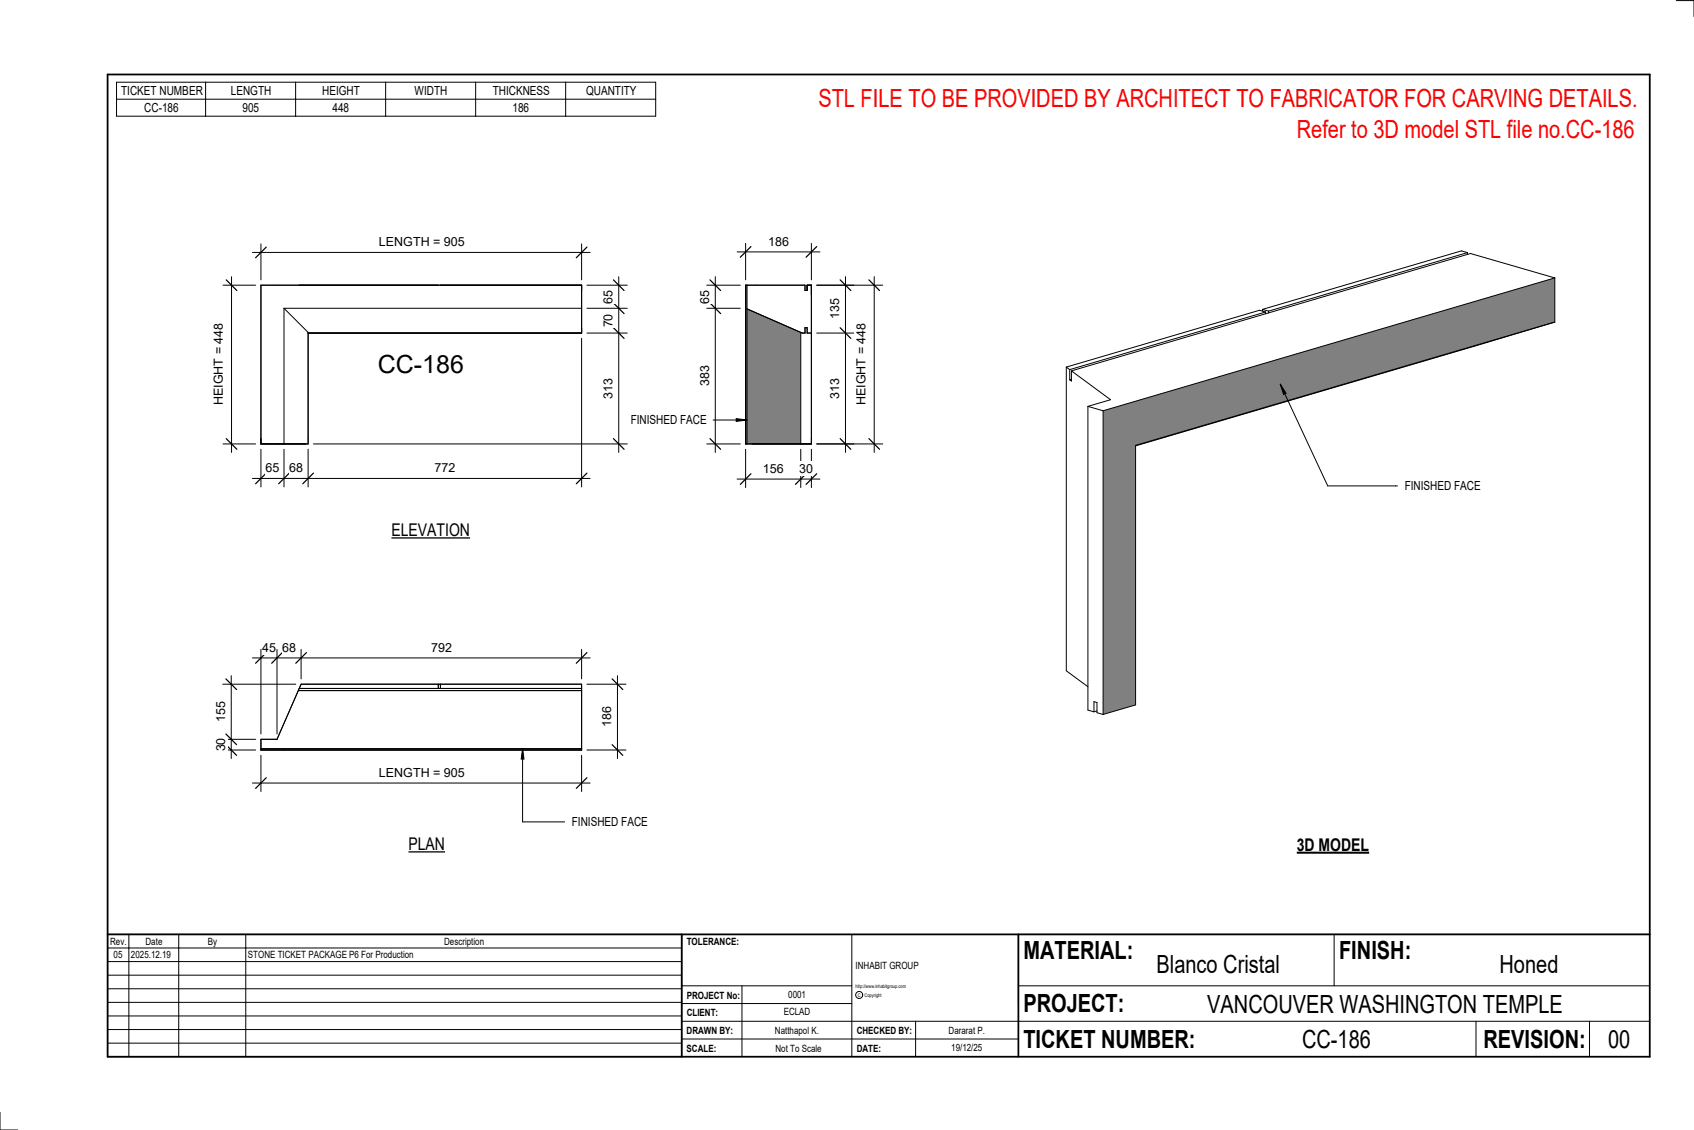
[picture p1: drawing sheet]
<svg xmlns="http://www.w3.org/2000/svg" width="914mm" height="610mm" viewBox="0 0 914 610" stroke-linecap="round" stroke-linejoin="round" font-family="sans-serif">
<g fill="#808080">
<path d="M613 240l226-66z"/>
<path d="M595 222l244-72v24l-226 66v140l-18 5z"/>
</g>
<g fill="none" stroke="#000" stroke-width=".54">
<path d="M792 136l-3-1-107 32M792 136v1M792 136l-107 32M839 150l-45-13-216 63M839 150v24M839 150l-244 72M682 167l3 1M682 167v1M683 168l-106 31M683 168l-3-1-104 31M683 168v1M685 168v1"/>
<path d="M839 174l-226 67M839 174l-226 66v140l-18 5M576 198l1 1M576 198v164l11 8M577 199v6M578 200l21 16-12 3M578 200v6l-1-1M578 205h-1M587 219l8 3M587 219v164l4 1M595 222v163M591 384v-5h1v5l3 1"/>
<path d="M592 384h-1"/>
</g>
<path d="M403 167l29 12v60h-29z" fill="#808080"/>
<path d="M402 154h1v85h-1z" fill="#7c7c7c"/>
<path d="M402 154h33v3h1v-3h2v85h-36zM403 154v85M153 166l13 13v60h-25v-85h173v26h-148M153 166v73M153 166h161M403 167l30 13h2v-3h1v3h2M432 179v60" fill="none" stroke="#000" stroke-width=".54"/>
<path d="M141 404h173v1h-173z" fill="#7c7c7c"/>
<path d="M398 136h45M402 131v20M438 131v20M161 373h153M162 371h152M163 369h151v36h-173v-6h9zM237 369v2M238 369v2M141 404h173" fill="none" stroke="#000" stroke-width=".54"/>
<path d="M405 133l-5 6M441 133l-6 6" fill="none" stroke="#000" stroke-width=".67"/>
<path d="M415 126h11v8h-11z" fill="#fff"/>
<path d="M382 154h18M386 149v95M382 166h18M382 239h18" fill="none" stroke="#000" stroke-width=".54"/>
<path d="M383 151l6 6M383 163l6 6M383 237l6 5" fill="none" stroke="#000" stroke-width=".67"/>
<g fill="#fff">
<path d="M377 197h7v11h-7z"/>
<path d="M377 156h7v8h-7z"/>
</g>
<path d="M441 154h20M456 149v95M441 180h20M441 239h20" fill="none" stroke="#000" stroke-width=".54"/>
<path d="M454 151l5 6M454 177l5 6M454 237l5 5" fill="none" stroke="#000" stroke-width=".67"/>
<g fill="#fff">
<path d="M447 204h8v11h-8z"/>
<path d="M447 161h8v11h-8z"/>
</g>
<path d="M441 154h35M472 149v95M441 239h35" fill="none" stroke="#000" stroke-width=".54"/>
<path d="M469 151l6 6M469 237l6 5" fill="none" stroke="#000" stroke-width=".67"/>
<path d="M461 175h8v44h-8z" fill="#fff"/>
<path d="M398 258h45M402 242v21M432 242v21M438 242v21" fill="none" stroke="#000" stroke-width=".54"/>
<path d="M405 256l-5 5M435 256l-6 5M441 256l-6 5" fill="none" stroke="#000" stroke-width=".67"/>
<g fill="#fff">
<path d="M412 249h11v8h-11z"/>
<path d="M431 249h8v8h-8z"/>
</g>
<path d="M314 183v80M136 258h183M141 242v21M153 242v21M166 242v21" fill="none" stroke="#000" stroke-width=".54"/>
<path d="M144 255l-6 6M156 255l-6 6M169 255l-6 6M317 255l-6 6" fill="none" stroke="#000" stroke-width=".67"/>
<g fill="#fff">
<path d="M143 249h8v7h-8z"/>
<path d="M156 249h7v7h-7z"/>
<path d="M235 249h11v7h-11z"/>
</g>
<path d="M136 136h183M141 132v19M314 132v19" fill="none" stroke="#000" stroke-width=".54"/>
<path d="M144 133l-6 6M317 133l-6 6" fill="none" stroke="#000" stroke-width=".67"/>
<path d="M205 127h45v7h-45z" fill="#fff"/>
<path d="M317 154h22M334 149v95M317 180h22M317 166h22M169 239h170" fill="none" stroke="#000" stroke-width=".54"/>
<path d="M331 151l6 6M331 177l6 6M331 163l6 6M331 237l6 5" fill="none" stroke="#000" stroke-width=".67"/>
<g fill="#fff">
<path d="M325 156h7v8h-7z"/>
<path d="M325 169h7v8h-7z"/>
<path d="M325 204h7v11h-7z"/>
</g>
<path d="M120 154h18M125 149v95M120 239h18" fill="none" stroke="#000" stroke-width=".54"/>
<path d="M122 151l6 6M122 237l6 5" fill="none" stroke="#000" stroke-width=".67"/>
<g fill="#fff">
<path d="M114 175h8v44h-8z"/>
<path d="M204 189h47v15h-47z"/>
</g>
<path d="M317 369h21M333 365v44M317 405h21" fill="none" stroke="#000" stroke-width=".54"/>
<path d="M330 366l6 6M330 402l6 5" fill="none" stroke="#000" stroke-width=".67"/>
<path d="M324 381h7v11h-7z" fill="#fff"/>
<path d="M136 355h183M141 350v46M150 350v46M163 350v16M314 350v16" fill="none" stroke="#000" stroke-width=".54"/>
<path d="M144 352l-6 6M152 352l-5 6M165 352l-5 6M317 352l-6 6" fill="none" stroke="#000" stroke-width=".67"/>
<g fill="#fff">
<path d="M233 346h11v7h-11z"/>
<path d="M152 346h8v7h-8z"/>
<path d="M142 346h7v7h-7z"/>
</g>
<path d="M141 407v20M314 407v20M136 422h183" fill="none" stroke="#000" stroke-width=".54"/>
<path d="M144 420l-6 5M317 420l-6 5" fill="none" stroke="#000" stroke-width=".67"/>
<path d="M205 413h45v8h-45z" fill="#fff"/>
<path d="M120 369h40M125 365v44M120 399h18M120 405h18" fill="none" stroke="#000" stroke-width=".54"/>
<path d="M122 366l6 6M122 396l6 6M122 402l6 5" fill="none" stroke="#000" stroke-width=".67"/>
<g fill="#fff">
<path d="M115 378h8v11h-8z"/>
<path d="M115 398h8v7h-8z"/>
</g>
<g fill="none" stroke="#000" stroke-width=".54">
<path d="M905 0h9v9M460 504v66M720 504v28M891 504h-341v37M368 532h92M401 532v38M550 532h341M368 551h523M368 541h92M494 551v19M797 551v19M858 551v19"/>
<path d="M368 561h182M0 600v10h10"/>
<circle cx="464" cy="537" r="1.9"/>
</g>
<path d="M58 40h833v530h-833zM58 504h833M368 504v66M550 504v66" fill="none" stroke="#000" stroke-width=".96"/>
<g fill="#fff">
<path d="M652 534h192v15h-192z"/>
<path d="M513 562h17v6h-17z"/>
<path d="M425 533h10v6h-10z"/>
<path d="M423 543h15v6h-15z"/>
<path d="M418 553h24v6h-24z"/>
<path d="M624 513h68v15h-68z"/>
<path d="M809 513h33v15h-33z"/>
<path d="M512 553h20v6h-20z"/>
<path d="M703 553h37v15h-37z"/>
<path d="M442 45h443v16h-443z"/>
<path d="M868 553h12v15h-12z"/>
<path d="M61 512h5v6h-5z"/>
</g>
<g fill="none" stroke="#000" stroke-width=".54">
<path d="M63 44h291v19h-291zM63 54h291M111 44v19M160 44v19M208 44v19M257 44v19M305 44v19M58 504h310v66h-310zM58 519h310M58 511h310M70 504v66M96 504v66"/>
<path d="M133 504v66M58 533h310M58 526h310M58 555h310M58 548h310M58 541h310M58 563h310"/>
</g>
<path d="M211 281h43v10h-43z" fill="#fff"/>
<path d="M211 290h43" fill="none" stroke="#000" stroke-width=".69" stroke-linecap="butt"/>
<path d="M220 450h20v11h-20z" fill="#fff"/>
<path d="M220 460h20" fill="none" stroke="#000" stroke-width=".69" stroke-linecap="butt"/>
<path d="M700 450h39v11h-39z" fill="#fff"/>
<path d="M700 460h39" fill="none" stroke="#000" stroke-width="1.1" stroke-linecap="butt"/>
<path d="M700 62h184v15h-184z" fill="#fff"/>
<path d="M397 226l6 1h-6z" fill="#000"/>
<path d="M385 227h18M397 226l6 1h-6z" fill="none" stroke="#000" stroke-width=".54"/>
<path d="M340 223h41v7h-41z" fill="#fff"/>
<path d="M282 404l1 5h-2z" fill="#000"/>
<path d="M282 404l1 5h-2zM282 404v39h23" fill="none" stroke="#000" stroke-width=".54"/>
<path d="M309 440h40v7h-40z" fill="#fff"/>
<path d="M691 207l3 5-1 1zM691 207l26 55h37" fill="none" stroke="#000" stroke-width=".54"/>
<path d="M691 207l3 5-1 1z" fill="#000"/>
<path d="M758 258h41v8h-41z" fill="#fff"/>
<g font-size="13.5" fill="#f00">
<text x="442" y="58">STL FILE TO BE PROVIDED BY ARCHITECT TO FABRICATOR FOR CARVING DETAILS.</text>
<text x="700" y="75">Refer to 3D model STL file no.CC-186</text>
</g>
<g font-size="13.5">
<text x="204" y="201">CC-186</text>
<text x="552" y="517">MATERIAL:</text>
<text x="723" y="517">FINISH:</text>
<text x="624" y="525">Blanco Cristal</text>
<text x="809" y="525">Honed</text>
<text x="552" y="546">PROJECT:</text>
<text x="652" y="546">VANCOUVER WASHINGTON TEMPLE</text>
<text x="552" y="565">TICKET NUMBER:</text>
<text x="703" y="565">CC-186</text>
<text x="801" y="565">REVISION:</text>
<text x="868" y="565">00</text>
</g>
<g font-size="9.4">
<text x="211" y="289">ELEVATION</text>
<text x="220" y="459">PLAN</text>
<text x="700" y="459">3D MODEL</text>
</g>
<g font-size="6.7">
<text x="65" y="51">TICKET NUMBER</text>
<text x="125" y="51">LENGTH</text>
<text x="174" y="51">HEIGHT</text>
<text x="224" y="51">WIDTH</text>
<text x="266" y="51">THICKNESS</text>
<text x="316" y="51">QUANTITY</text>
<text x="78" y="60">CC-186</text>
<text x="131" y="60">905</text>
<text x="179" y="60">448</text>
<text x="277" y="60">186</text>
<text x="205" y="133">LENGTH = 905</text>
<text x="415" y="133">186</text>
<text x="331" y="164" transform="rotate(-90 331 164)">65</text>
<text x="383" y="164" transform="rotate(-90 383 164)">65</text>
<text x="453" y="172" transform="rotate(-90 453 172)">135</text>
<text x="331" y="177" transform="rotate(-90 331 177)">70</text>
<text x="383" y="208" transform="rotate(-90 383 208)">383</text>
<text x="331" y="215" transform="rotate(-90 331 215)">313</text>
<text x="453" y="215" transform="rotate(-90 453 215)">313</text>
<text x="120" y="219" transform="rotate(-90 120 219)">HEIGHT = 448</text>
<text x="467" y="219" transform="rotate(-90 467 219)">HEIGHT = 448</text>
<text x="340" y="229">FINISHED FACE</text>
<text x="143" y="255">65</text>
<text x="156" y="255">68</text>
<text x="235" y="255">772</text>
<text x="412" y="255">156</text>
<text x="431" y="255">30</text>
<text x="758" y="265">FINISHED FACE</text>
<text x="142" y="352">45</text>
<text x="152" y="352">68</text>
<text x="233" y="352">792</text>
<text x="121" y="389" transform="rotate(-90 121 389)">155</text>
<text x="330" y="392" transform="rotate(-90 330 392)">186</text>
<text x="121" y="405" transform="rotate(-90 121 405)">30</text>
<text x="205" y="419">LENGTH = 905</text>
<text x="309" y="446">FINISHED FACE</text>
</g>
<g font-size="5.4">
<text x="59" y="510">Rev.</text>
<text x="79" y="510">Date</text>
<text x="112" y="510">By</text>
<text x="240" y="510">Description</text>
<text x="371" y="510">TOLERANCE:</text>
<text x="61" y="517">05</text>
<text x="71" y="517">2025.12.19</text>
<text x="134" y="517">STONE TICKET PACKAGE P6 For Production</text>
<text x="462" y="523">INHABIT GROUP</text>
<text x="371" y="539">PROJECT No:</text>
<text x="425" y="538">0001</text>
<text x="371" y="548">CLIENT:</text>
<text x="423" y="548">ECLAD</text>
<text x="371" y="558">DRAWN BY:</text>
<text x="418" y="558">Natthapol K.</text>
<text x="462" y="558">CHECKED BY:</text>
<text x="512" y="558">Dararat P.</text>
<text x="371" y="567">SCALE:</text>
<text x="419" y="567">Not To Scale</text>
<text x="462" y="567">DATE:</text>
<text x="513" y="567">19/12/25</text>
</g>
<g font-size="2.7">
<text x="462" y="533">http://www.inhabitgroup.com</text>
<text x="463" y="538">C</text>
<text x="467" y="538">Copyright</text>
</g>
</svg>
